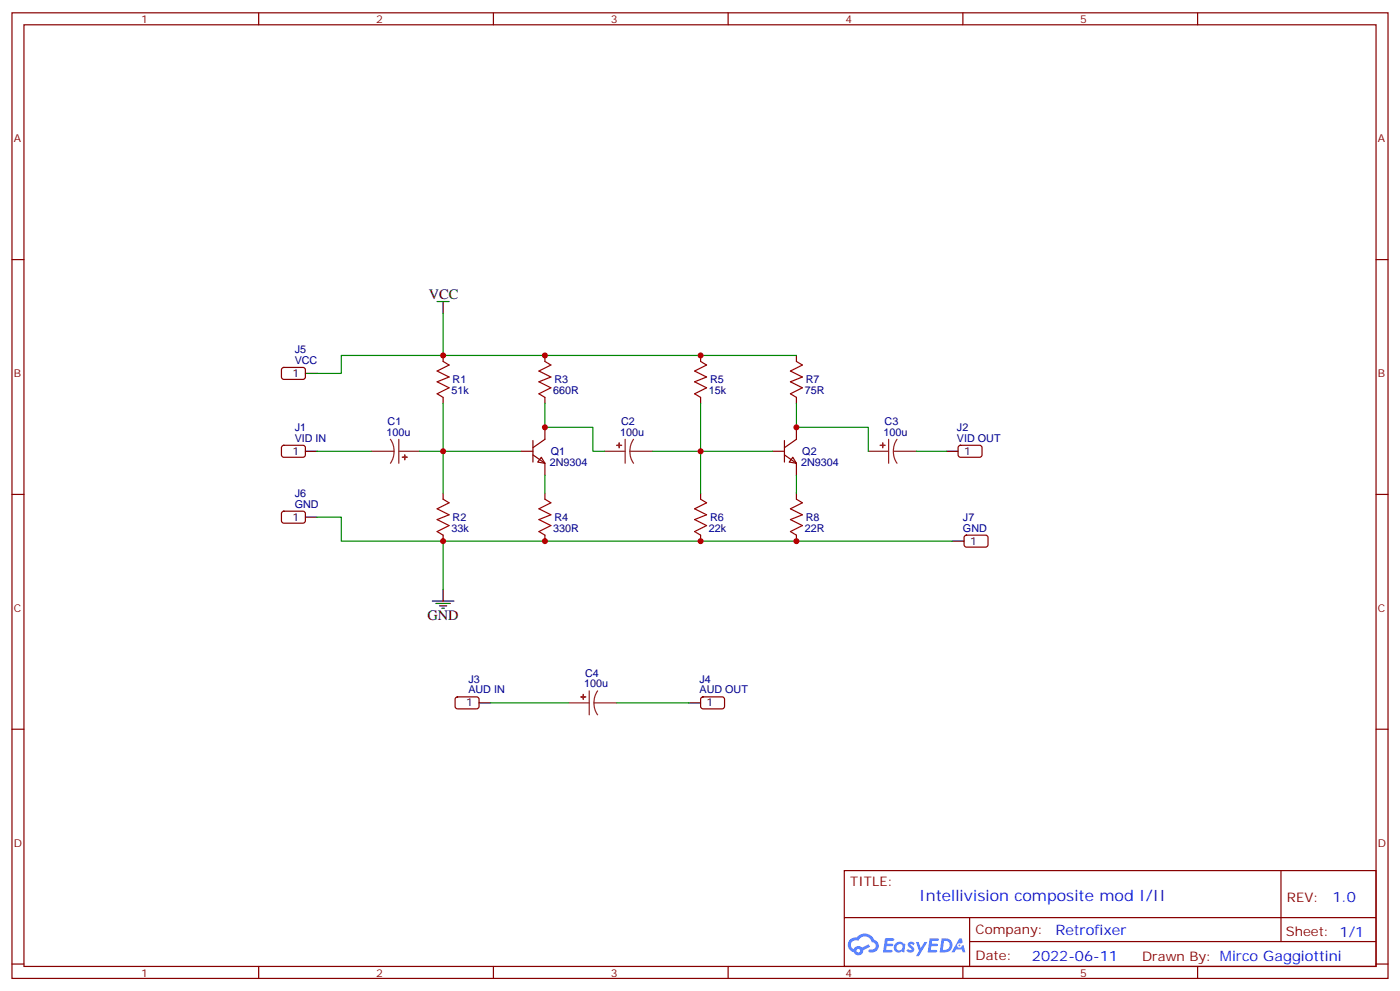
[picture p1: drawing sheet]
<svg xmlns="http://www.w3.org/2000/svg" width="412mm" height="292mm" viewBox="0 0 412 292" stroke-linecap="round" stroke-linejoin="round" font-family="sans-serif">
<g fill="none" stroke="#870000" stroke-width=".35">
<path d="M3.5 3.8h405.4v284.3h-405.4zM7.1 7.3h398.2v277.3h-398.2zM76.2 3.8v3.5M145.3 3.8v3.5M214.5 3.8v3.5M283.6 3.8v3.5M352.8 3.8v3.5M3.5 76.4h3.6M405.3 76.4h3.6M3.5 145.6h3.6M405.3 145.6h3.6M3.5 214.7h3.6"/>
<path d="M405.3 214.7h3.6M248.7 256.4h156.6v28.2h-156.6zM377.3 256.4v20.9M248.7 270.2h156.5M285.6 277.3h119.6M285.6 270.2v14.1M3.5 283.9h3.6M76.2 284.6v3.5M145.3 284.6v3.5M214.5 284.6v3.5M283.6 284.6v3.5M352.8 284.6v3.5"/>
<path d="M405.3 283.9h3.6"/>
</g>
<g fill="#5487ff">
<path d="M267.7 277.5a1.22 1.22 0 0 1 1.7 .3l-.4 .6a.47 .47 0 0 0-.3-.4 .47 .47 0 0 0-.5 .2l.1 .2a1.14 1.14 0 0 1 .8 1.7 1.14 1.14 0 0 1-1.9 0l-.2-.2 .5-.5 .7 .4a.29 .29 0 0 0 .3-.2 .29 .29 0 0 0-.2-.4 1.04 1.04 0 0 1-.6-1.7z"/>
<path d="M260.7 276.3h2.4l.3 .2-.2 .5h-1.8l-.1 .9h1.5l.3 .4-.3 .3h-1.6l-.2 1.1 1.7 .1 .2 .3-.2 .3h-2.6z"/>
<path d="M273.8 276.3h2.4l.3 .2-.1 .5h-1.8l-.2 .9h1.6l.3 .4-.4 .3h-1.6l-.1 1.1 1.7 .1 .2 .3-.2 .3h-2.6z"/>
<path d="M282.6 276.3h.7l.3 1.2-.6 .4a.69 .69 0 0 0-1 .2 .69 .69 0 0 0 .4 1 .69 .69 0 0 0 .9-.6l.5-.3 .6 2.2h-.8l-.2-.8h-1.8l-.5 .8h-.8z"/>
<path d="M269.8 277.4h.8l.6 1.8 1.1-1.8h.9l-2.6 4.2h-.8l.9-1.6z"/>
<path d="M277.4 276.3l-.6 4.1h1.3a2.11 2.11 0 0 0 2.5-2.1 2.11 2.11 0 0 0-2.5-2zM278.1 277a1.39 1.39 0 0 1 1.7 1.4 1.39 1.39 0 0 1-1.8 1.3h-.3z"/>
<path d="M263.7 277.9a1.54 1.54 0 0 0-.1 2.2 1.54 1.54 0 0 0 2.2 .1l.6 .2 .3-2.3-.2-.2h-.4a1.49 1.49 0 0 0-2.4 0zM264 278.9a.94 .94 0 0 1 1.8 0 .94 .94 0 0 1-1.8 0z"/>
<path d="M250.4 276.7a2.18 2.18 0 0 0 1.1 3.7 1.44 1.44 0 0 0 1.6 .9 1.44 1.44 0 0 0 1.2-1.5l2-1-.5-.7-1.9 .9a1.47 1.47 0 0 0-2.4 .5 1.39 1.39 0 0 1-.7-2 1.39 1.39 0 0 1 2-.4 2.12 2.12 0 0 1 2.2-1.3 2.12 2.12 0 0 1 1.9 1.7 1.14 1.14 0 0 1 1.1 1.4 1.14 1.14 0 0 1-1.7 .7 .43 .43 0 0 0-.5 .4 .43 .43 0 0 0 .4 .5 1.98 1.98 0 0 0 2.5-1.3 1.98 1.98 0 0 0-1.2-2.5 3.1 3.1 0 0 0-5.3-.7l-.9 .1zM252.3 280a.55 .55 0 0 1 1.1 0 .55 .55 0 0 1-1.1 0z"/>
<circle cx="282.6" cy="278.4" r=".26"/>
</g>
<g fill="none" stroke="#8c2424" stroke-width=".35">
<path d="M109.4 132.9h6.7M115 129.4l.8 1.6 .3 1.9M116.1 132.9l-.3 1.8-.8 1.7M117.5 132.9h6M117.5 129.4v7M178.2 132.9h5.9M184.1 129.4v7M185.6 132.9l.2 1.8 .8 1.7M185.6 132.9h6.7M186.6 129.4l-.8 1.6-.2 1.9M255.8 132.9h6M261.8 129.4v7"/>
<path d="M263.2 132.9l.2 1.8 .8 1.7M263.2 132.9h6.7M264.2 129.4l-.8 1.6-.2 1.9M167.6 207h6M173.6 203.4v7.1M175 207l.2 1.8 .8 1.7M175 207h6.7M176 203.4l-.8 1.7-.2 1.9"/>
</g>
<g fill="#8c2424" stroke="#8c2424" stroke-width=".35">
<path d="M119.2 133.9v1.5z"/>
<path d="M118.5 134.6l1.4 .1z"/>
<path d="M182.4 130.4v1.4z"/>
<path d="M181.7 131.1l1.4 .1z"/>
<path d="M260 130.4v1.4z"/>
<path d="M259.3 131.1l1.4 .1z"/>
<path d="M171.8 204.5v1.4z"/>
<path d="M171.1 205.2h1.4z"/>
</g>
<path d="M130.5 106.4l1.8 1.1-3.5 1.8 3.5 1.7-3.5 1.4 3.5 1.8-3.5 1.8 1.7 1M160.5 106.4l1.8 1.1-3.6 1.8 3.6 1.7-3.6 1.4 3.6 1.8-3.6 1.8 1.8 1M206.4 106.4l1.7 1.1-3.5 1.8 3.5 1.7-3.5 1.4 3.5 1.8-3.5 1.8 1.8 1M234.6 106.4l1.8 1.1-3.6 1.8 3.6 1.7-3.6 1.4 3.6 1.8-3.6 1.8 1.8 1M130.5 147l1.8 1.1-3.5 1.7 3.5 1.8-3.5 1.4 3.5 1.8-3.5 1.7 1.7 1.1M160.5 147l1.8 1.1-3.6 1.7 3.6 1.8-3.6 1.4 3.6 1.8-3.6 1.7 1.8 1.1M206.4 147l1.7 1.1-3.5 1.7 3.5 1.8-3.5 1.4 3.5 1.8-3.5 1.7 1.8 1.1M234.6 147l1.8 1.1-3.6 1.7 3.6 1.8-3.6 1.4 3.6 1.8-3.6 1.7 1.8 1.1" fill="none" stroke="#a10000" stroke-width=".35"/>
<g fill="none" stroke="#870000" stroke-width=".35">
<path d="M83.1 108.4l.5-.2 5.9 .1 .5 .6-.1 2.4-.6 .4h-6l-.4-.7v-2.1zM130.5 104.7v1.7M130.5 117v1.8M160.5 104.7v1.7M160.5 117v1.8M206.4 104.7v1.7M206.4 117v1.8M234.6 104.7v1.7M234.6 117v1.8M83.1 131.3l.5-.2 5.9 .1 .5 .6-.1 2.4-.6 .5-6-.1-.4-.7v-2.1zM153.5 132.9h3.5M157 133.9l3.5 2.5v3.5"/>
<path d="M157 129.7v6.4M159.5 134.7l1 1.7-2.1-.3zM160.5 125.8v3.6l-3.5 2.4M227.5 132.9h3.6M231.1 133.9l3.5 2.5v3.5M231.1 129.7v6.4M233.5 134.7l1.1 1.7-2.1-.3zM234.6 125.8v3.6l-3.5 2.4M282.5 131.3l.4-.2 5.9 .1 .5 .6-.1 2.4-.6 .5-5.9-.1-.5-.7v-2.1zM83.1 150.7l.5-.2 5.9 .1 .5 .6-.1 2.4-.6 .5-6-.1-.4-.6v-2.2zM130.5 145.2v1.8M130.5 157.6v1.7"/>
<path d="M160.5 145.2v1.8M160.5 157.6v1.7M206.4 145.2v1.8M206.4 157.6v1.7M234.6 145.2v1.8M234.6 157.6v1.7M284.2 157.8l.5-.2h5.9l.4 .7v2.4l-.7 .4-5.9-.1-.4-.6v-2.1zM134.3 205.4l.5-.2 5.9 .1 .4 .6-.1 2.4-.6 .4h-5.9l-.4-.7v-2.1zM206.6 205.4l.5-.2 5.9 .1 .4 .6v2.4l-.7 .4h-5.9l-.4-.7v-2.1z"/>
</g>
<g fill="none" stroke="#000" stroke-width=".35">
<path d="M128.8 88.8h3.5M130.5 88.8v3.5M90 110h3.5M90 132.9h3.5M278.7 132.9h3.5M90 152.3h3.5M280.5 159.3h3.5M127.4 177h6.3M128.4 177.7h4.2M129.5 178.4h2.1M130.2 179.1h.7M130.5 173.5v3.5"/>
<path d="M141.1 207h3.5M202.8 207h3.6"/>
</g>
<g fill="none" stroke="#008700" stroke-width=".35">
<path d="M130.5 92.3v12.4h104.1M130.5 104.7h-30v5.3h-7M130.5 118.8v26.4M160.5 118.8v7h14.1v7.1h3.6M206.4 118.8v26.4M234.6 118.8v7h21.2v7.1M93.5 132.9h15.9M123.5 132.9h30M160.5 139.9v5.3M192.3 132.9h35.2M234.6 139.9v5.3M269.9 132.9h8.8"/>
<path d="M93.5 152.3h7v7h30M280.5 159.3h-150v14.2M144.6 207h23M181.7 207h21.1"/>
</g>
<g fill="#c00">
<circle cx="130.5" cy="132.9" r=".88"/>
<circle cx="160.5" cy="125.8" r=".88"/>
<circle cx="206.4" cy="132.9" r=".88"/>
<circle cx="234.6" cy="125.8" r=".88"/>
<circle cx="160.5" cy="159.3" r=".88"/>
<circle cx="206.4" cy="159.3" r=".88"/>
<circle cx="160.5" cy="104.7" r=".88"/>
<circle cx="206.4" cy="104.7" r=".88"/>
<circle cx="130.5" cy="104.7" r=".88"/>
<circle cx="130.5" cy="159.3" r=".88"/>
<circle cx="234.6" cy="159.3" r=".88"/>
</g>
<text font-size="4.6" fill="#00f" x="270.8" y="265.4">Intellivision composite mod I/II</text>
<g font-size="4.2">
<text x="126.3" y="88.1">VCC</text>
<text x="125.9" y="182.6">GND</text>
</g>
<g font-size="4.2" fill="#00f">
<text x="392.5" y="265.6">1.0</text>
<text x="310.9" y="275.2">Retrofixer</text>
<text x="304" y="283">2022-06-11</text>
</g>
<g font-size="3.9" fill="#800">
<text x="250.5" y="260.9">TITLE:</text>
<text x="379.1" y="265.6">REV:</text>
<text x="287.4" y="275.1">Company:</text>
<text x="378.7" y="275.8">Sheet: 1/1</text>
<text x="287.4" y="282.8">Date:</text>
<text x="336.4" y="282.9">Drawn By: Mirco Gaggiottini</text>
</g>
<g font-size="3.2" fill="#800">
<text x="41.6" y="6.8">1</text>
<text x="110.8" y="6.8">2</text>
<text x="179.9" y="6.8">3</text>
<text x="249.1" y="6.8">4</text>
<text x="318.2" y="6.8">5</text>
<text x="4.1" y="41.9">A</text>
<text x="405.9" y="41.9">A</text>
<text x="4.1" y="111">B</text>
<text x="405.9" y="111">B</text>
<text x="4.1" y="180.2">C</text>
<text x="405.9" y="180.2">C</text>
<text x="4.1" y="249.3">D</text>
<text x="405.9" y="249.3">D</text>
<text x="41.6" y="287.6">1</text>
<text x="110.8" y="287.6">2</text>
<text x="179.9" y="287.6">3</text>
<text x="249.1" y="287.6">4</text>
<text x="318.2" y="287.6">5</text>
</g>
<g font-size="3.2" fill="#000080">
<text x="86.8" y="107.1">VCC</text>
<text x="86.8" y="104">J5</text>
<text x="133.3" y="112.8">R1</text>
<text x="163.3" y="112.8">R3</text>
<text x="209.2" y="112.8">R5</text>
<text x="237.4" y="112.8">R7</text>
<text x="133" y="116">51k</text>
<text x="163" y="116">660R</text>
<text x="208.8" y="116">15k</text>
<text x="237.1" y="116">75R</text>
<text x="114.2" y="125.2">C1</text>
<text x="183" y="125.2">C2</text>
<text x="260.6" y="125.2">C3</text>
<text x="86.8" y="130.1">VID IN</text>
<text x="86.8" y="126.9">J1</text>
<text x="113.9" y="128.3">100u</text>
<text x="182.6" y="128.3">100u</text>
<text x="260.3" y="128.3">100u</text>
<text x="281.9" y="130.1">VID OUT</text>
<text x="281.9" y="126.9">J2</text>
<text x="161.9" y="137.1">2N9304</text>
<text x="162.2" y="134">Q1</text>
<text x="236" y="137.1">2N9304</text>
<text x="236.3" y="134">Q2</text>
<text x="86.8" y="149.5">GND</text>
<text x="86.8" y="146.3">J6</text>
<text x="133.3" y="153.4">R2</text>
<text x="163.3" y="153.4">R4</text>
<text x="209.2" y="153.4">R6</text>
<text x="237.4" y="153.4">R8</text>
<text x="283.7" y="153.4">J7</text>
<text x="133" y="156.5">33k</text>
<text x="163" y="156.5">330R</text>
<text x="208.8" y="156.5">22k</text>
<text x="237.1" y="156.5">22R</text>
<text x="283.7" y="156.5">GND</text>
<text x="138" y="201">J3</text>
<text x="172.1" y="202.4">100u</text>
<text x="172.4" y="199.3">C4</text>
<text x="206" y="201">J4</text>
<text x="138" y="204.2">AUD IN</text>
<text x="206" y="204.2">AUD OUT</text>
</g>
<g font-size="3.2">
<text x="86.2" y="111">1</text>
<text x="86.2" y="133.9">1</text>
<text x="284" y="133.9">1</text>
<text x="86.2" y="153.4">1</text>
<text x="285.8" y="160.4">1</text>
<text x="137.3" y="208">1</text>
<text x="208.1" y="208">1</text>
</g>
</svg>
